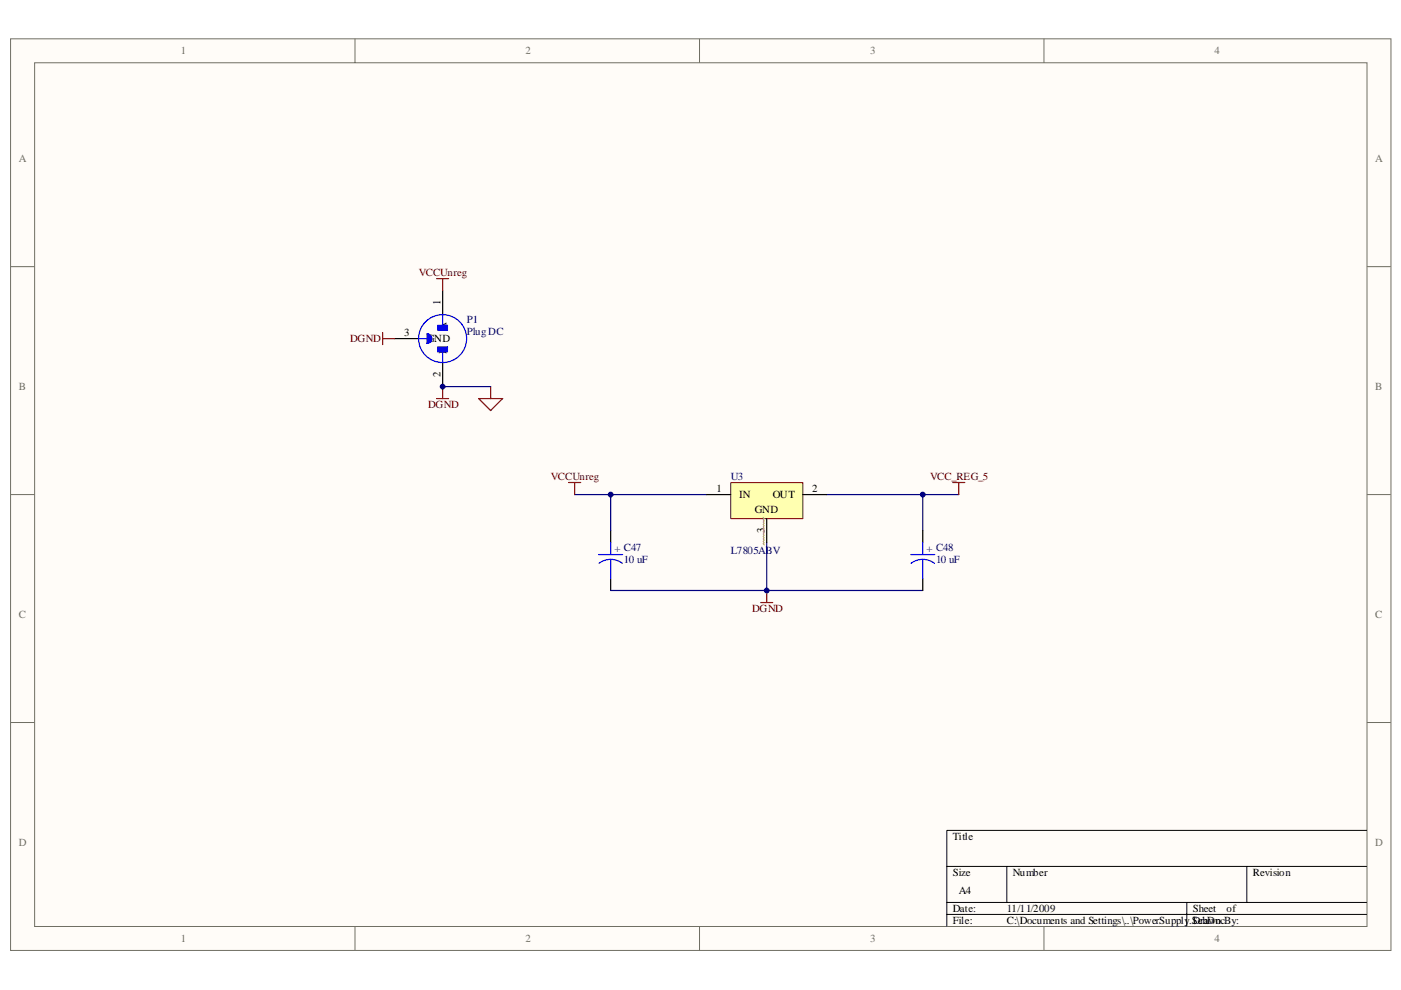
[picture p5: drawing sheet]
<svg xmlns="http://www.w3.org/2000/svg" width="297mm" height="210mm" viewBox="0 0 297 210" stroke-linecap="round" stroke-linejoin="round" font-family="sans-serif">
<path d="M2.3 8.3h292.6v193.3h-292.6z" fill="#fffcf8"/>
<path d="M2.2 8.2h292.7v193.4h-292.7z" fill="none" stroke="#706f64" stroke-width=".21"/>
<path d="M7.4 13.3h282.4v183.2h-282.4z" fill="#fffcf8"/>
<g fill="none" stroke="#706f64" stroke-width=".21">
<path d="M7.3 13.3h282.5v183.2h-282.5zM75.3 8.2v5.1M148.3 8.2v5.1M221.3 8.2v5.1M2.2 56.6h5.1M289.8 56.6h5.1M2.2 104.9h5.1M289.8 104.9h5.1M2.2 153.2h5.1M289.8 153.2h5.1M75.3 196.5v5.1M148.3 196.5v5.1"/>
<path d="M221.3 196.5v5.1"/>
</g>
<path d="M289.8 176.1h-89.1v20.4M200.7 183.8h89.1M200.7 191.4h89.1M200.7 194h89.1M213.5 183.8v7.6M251.6 191.4v5.1M264.3 183.8v7.6" fill="none" stroke="#000" stroke-width=".21"/>
<path d="M83.7 71.8h5M93.8 61.6v5.1M93.8 76.9v5.1M129.5 112.5v2.6M195.6 112.5v2.6M129.5 122.7v2.5M195.6 122.7v2.5" fill="none" stroke="#000" stroke-width=".25"/>
<g fill="none" stroke="#00f" stroke-width=".25">
<path d="M88.7 71.8h1.8M91.3 71.3v1l-.2 .3v-1.5l-.3-.3v1.8l-.3 .2v-2a1.02 1.02 0 0 1 1.1 1 1.02 1.02 0 0 1-1.1 1M93.8 66.7v2.3M93.8 74.6v2.3M126.9 117.6h5.1M129.5 118.6l1.5 .4 .9 .5M129.5 118.6l-1.6 .4-.9 .5M129.5 115.1v2.5M129.5 118.6v4.1M193.1 117.6h5.1M195.6 118.6l1.6 .4 .9 .5M195.6 118.6l-1.5 .4-.9 .5"/>
<path d="M195.6 115.1v2.5M195.6 118.6v4.1"/>
<circle cx="93.8" cy="71.8" r="5.1"/>
</g>
<g fill="#00f" stroke="#00f" stroke-width=".25">
<path d="M92.8 73.6v1h2.1v-1z" fill-rule="evenodd"/>
<path d="M92.8 69v1h2.1v-1z" fill-rule="evenodd"/>
</g>
<path d="M92.6 59.1h2.5M93.8 59.1v2.5M81.1 70.5v2.6M81.1 71.8h2.6M92.6 84.5h2.5M93.8 82v2.5M101.5 84.5h5.1l-2.6 2.6zM104 82v2.5M120.6 102.3h2.5M121.8 102.3v2.6M202 102.3h2.6M203.3 102.3v2.6" fill="none" stroke="#800000" stroke-width=".25"/>
<path d="M93.8 82h10.2M121.8 104.9h28M129.5 104.9v7.6M162.6 115.1v10.1M175.3 104.9h28M195.6 104.9v7.6M129.5 125.2h66.1" fill="none" stroke="#000080" stroke-width=".25"/>
<path d="M155 102.4h15.2v7.6h-15.2z" fill="#ffffb0"/>
<path d="M154.9 102.4h15.3v7.6h-15.3z" fill="none" stroke="#800000" stroke-width=".21"/>
<path d="M149.8 104.9h5.1M162.6 110v5.1M170.2 104.9h5.1" fill="none" stroke="#000" stroke-width=".25"/>
<path d="M161.8 109.7l.2 .3-.2 .2 .2 .3-.2 .2 .2 .3-.2 .3 .2 .2-.2 .3 .2 .2-.2 .3 .2 .2-.2 .3 .2 .2-.2 .3 .2 .2-.2 .3 .2 .2-.2 .3 .2 .3-.2 .2 .2 .3-.2 .2 .2 .3" fill="none" stroke="#ff8040" stroke-width=".21"/>
<path d="M161.3 127.8h2.5M162.6 125.2v2.6" fill="none" stroke="#800000" stroke-width=".25"/>
<g fill="#000080" stroke="#000080" stroke-width=".21">
<circle cx="93.9" cy="82" r=".51"/>
<circle cx="129.5" cy="104.9" r=".51"/>
<circle cx="162.6" cy="125.2" r=".51"/>
<circle cx="195.6" cy="104.9" r=".51"/>
</g>
<g font-size="2.3" fill="#706f64">
<text x="38.4" y="11.5">1</text>
<text x="111.4" y="11.5">2</text>
<text x="184.5" y="11.5">3</text>
<text x="257.5" y="11.5">4</text>
<text x="4" y="34.4">A</text>
<text x="291.6" y="34.4">A</text>
<text x="4" y="82.7">B</text>
<text x="291.6" y="82.7">B</text>
<text x="4" y="131">C</text>
<text x="291.6" y="131">C</text>
<text x="4" y="179.4">D</text>
<text x="291.6" y="179.4">D</text>
<text x="38.4" y="199.7">1</text>
<text x="111.4" y="199.7">2</text>
<text x="184.5" y="199.7">3</text>
<text x="257.5" y="199.7">4</text>
</g>
<g font-size="2.3" fill="#800000">
<text x="88.8" y="58.5">VCCUnreg</text>
<text x="74.3" y="72.5">DGND</text>
<text x="90.8" y="86.5">DGND</text>
<text x="116.8" y="101.8">VCCUnreg</text>
<text x="197.2" y="101.8">VCC_REG_5</text>
<text x="159.5" y="129.8">DGND</text>
</g>
<g font-size="2.3">
<text x="93.4" y="64.7" transform="rotate(-90 93.4 64.7)">1</text>
<text x="85.7" y="71.2">3</text>
<text x="94.7" y="70" transform="rotate(-90 94.7 70)">A</text>
<text x="90.5" y="72.5">GND</text>
<text x="94.7" y="75.1" transform="rotate(-90 94.7 75.1)">B</text>
<text x="93.4" y="80" transform="rotate(-90 93.4 80)">2</text>
<text x="151.9" y="104.3">1</text>
<text x="156.7" y="105.6">IN</text>
<text x="163.8" y="105.6">OUT</text>
<text x="172.2" y="104.3">2</text>
<text x="160" y="108.9">GND</text>
<text x="162.1" y="113.1" transform="rotate(-90 162.1 113.1)">3</text>
<text x="202" y="178.1">Title</text>
<text x="202" y="185.8">Size</text>
<text x="214.7" y="185.8">Number</text>
<text x="265.6" y="185.8">Revision</text>
<text x="203.3" y="189.6">A4</text>
<text x="202" y="193.4">Date:</text>
<text x="202" y="195.9">File:</text>
<text x="213.5" y="193.4">11/11/2009</text>
<text x="213.5" y="195.9">C:\Documents and Settings\..\PowerSupply.SchDoc</text>
<text x="252.9" y="195.9">Drawn By:</text>
<text x="252.9" y="193.4">Sheet</text>
<text x="260" y="193.4">of</text>
</g>
<g font-size="2.3" fill="#000080">
<text x="99" y="68.5">P1</text>
<text x="99" y="71">Plug DC</text>
<text x="154.9" y="101.8">U3</text>
<text x="130.3" y="117.1">+ C47</text>
<text x="132.3" y="119.3">10 uF</text>
<text x="154.9" y="117.6">L7805ABV</text>
<text x="196.4" y="117.1">+ C48</text>
<text x="198.5" y="119.3">10 uF</text>
</g>
</svg>
